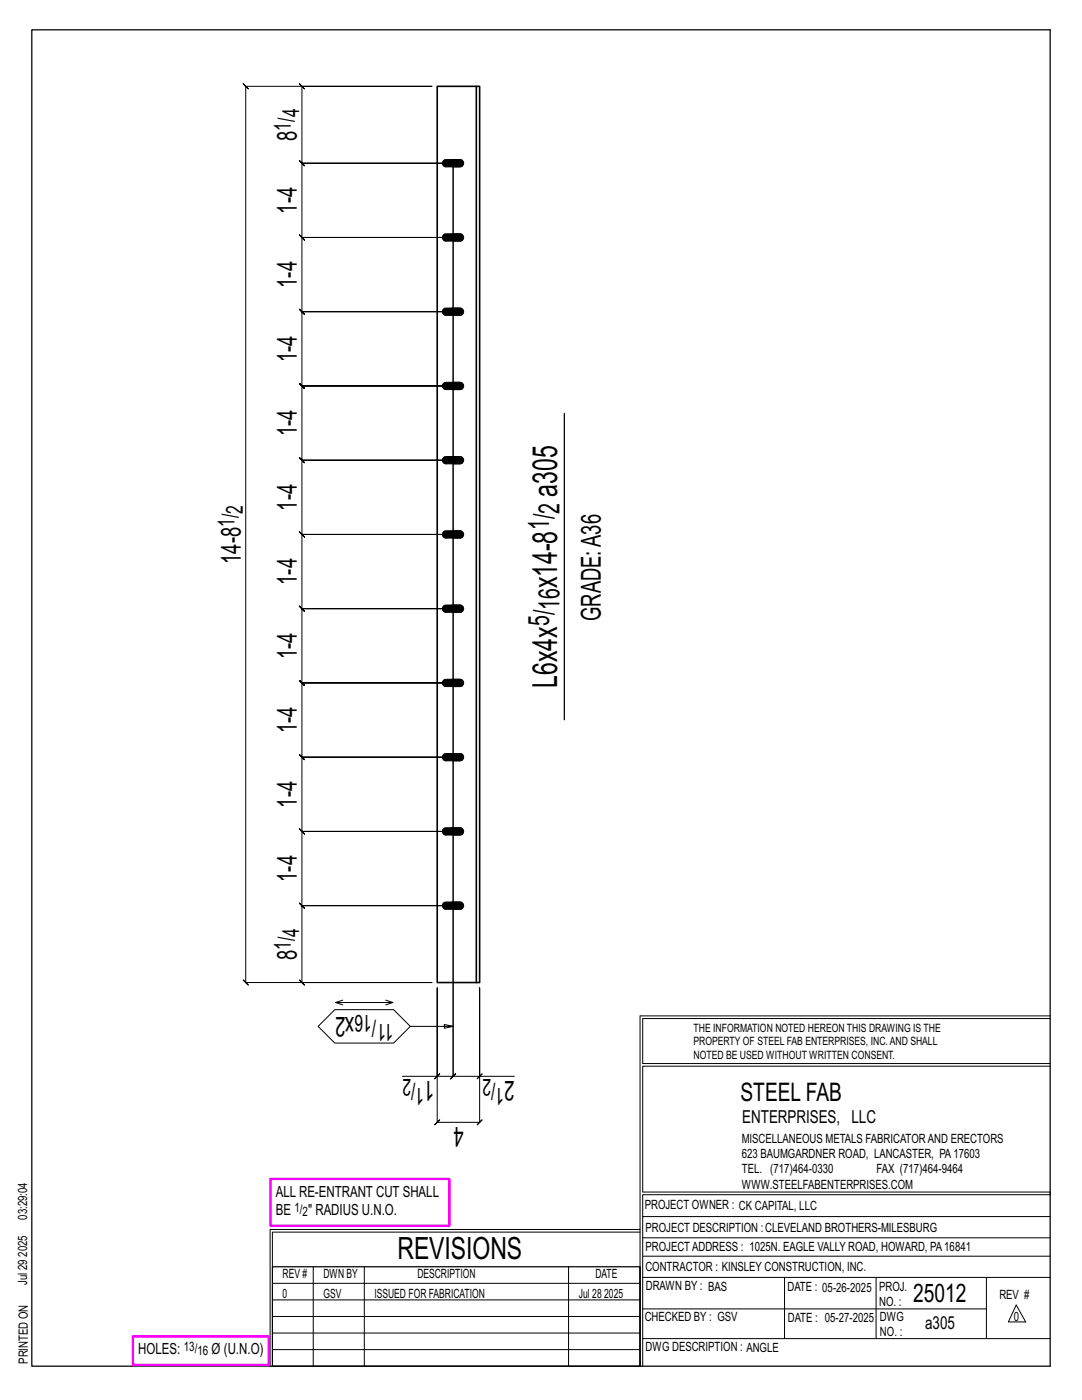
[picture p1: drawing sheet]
<svg xmlns="http://www.w3.org/2000/svg" width="216mm" height="279mm" viewBox="0 0 216 279" stroke-linecap="round" stroke-linejoin="round" font-family="sans-serif">
<g fill="none" stroke="#000" stroke-width=".2">
<path d="M48.5 16.7l.5 .5h37.2h-26l-.5-.5 1 1-.5-.5v15.4l-.5-.5 1 1-.5-.5h30.2h-30.2l-.5-.5 1 1-.5-.5v14.8l-.5-.5 1 1-.5-.5h30.2h-30.2l-.5-.5 1 1-.5-.5v14.8l-.5-.5 1 1-.5-.5h30.2h-30.2l-.5-.5 1 1-.5-.5v14.8l-.5-.5 1 1-.5-.5h30.2h-30.2l-.5-.5 1 1-.5-.5v14.8l-.5-.5 1 1-.5-.5h30.2h-30.2l-.5-.5 1 1-.5-.5v14.9l-.5-.5 1 1-.5-.5h30.2h-30.2l-.5-.5 1 1-.5-.5v14.8l-.5-.5 1 1-.5-.5h30.2h-30.2l-.5-.5 1 1-.5-.5v14.8l-.5-.5 1 1-.5-.5h30.2h-30.2l-.5-.5 1 1-.5-.5v14.8l-.5-.5 1 1-.5-.5h30.2h-30.2l-.5-.5 1 1-.5-.5v14.8l-.5-.5 1 1-.5-.5h30.2h-30.2l-.5-.5 1 1-.5-.5v14.8l-.5-.5 1 1-.5-.5h30.2h-30.2l-.5-.5 1 1-.5-.5v15.4l-.5-.5 1 1-.5-.5h26h-37.2l.5 .5-1-1 .5 .5v-178.9l.5 .5zM68.4 199.6l-1.4 .5M77 199.6l1.4 .5-1.4 .4M63.5 204.8l3.3-3.3h11.7l3.4 3.3-3.4 3.4h-11.7zM78.4 200.1h-11.4l1.4 .4M80.3 214.8h6.9v-17.7v26.9l-.5 .5 1-1-.5 .5h8.5l-.5 .5 1-1-.5 .5v-26.9v17.7h6.9M81.9 204.8h8.5l-1.7 .4v-.7l1.7 .3M87.2 214.8h3.2l-.5 .5 1-1-.5 .5v-182.2v182.2l-.5 .5 1-1-.5 .5h5.3M87.7 214.3l-1 1zM95.7 214.8l.5-.5-1 1zM127.7 202.7v70M127.7 202.7h81.8"/>
<path d="M209.5 203.3h-81.3v9h81.3M209.5 212.8h-81.3v25.1h81.3v.5h-81.3v34.3M54.4 259.4h73.3M54.4 256.1h73.3M62.5 252.8v19.9M72.7 252.8v19.9M113.4 252.8v19.9M127.7 245.4h-73.8v27.3M127.7 245.9h-73.3v6.9M128.2 242.8h81.3M128.2 254.9h81.3M128.2 250.7h81.3"/>
<path d="M128.2 247h81.3M156.5 254.9v12.2M174.8 254.9v12.2M196.8 254.9v12.2M54.4 269.3h73.3M54.4 266h73.3M54.4 262.7h73.3M128.2 261.2h68.6M128.2 267.1h81.3M202.8 260.4l1.9 3.4h-3.5z"/>
</g>
<path d="M6.3 6h203.2v266.7h-203.2zM112.6 82.5v61.1M54.4 252.8h73.3v19.9h-73.3z" fill="none" stroke="#000" stroke-width=".25"/>
<path d="M54 235.3h35.6v9.3h-35.6zM26.5 266.7h27.1v5.7h-27.1z" fill="none" stroke="#f0f" stroke-width=".5"/>
<path d="M88.5 32.1l.5-.3h2.8a.73 .73 0 0 1 .7 .8 .73 .73 0 0 1-.7 .7h-2.8a.73 .73 0 0 1-.6-.4 .73 .73 0 0 1 .1-.8zM88.5 46.9l.5-.2h2.8a.73 .73 0 0 1 .7 .7 .73 .73 0 0 1-.7 .7h-2.8a.73 .73 0 0 1-.6-.4 .73 .73 0 0 1 .1-.8zM88.5 76.5l.5-.2h2.8a.73 .73 0 0 1 .7 .7 .73 .73 0 0 1-.7 .8h-2.8a.73 .73 0 0 1-.6-.5 .73 .73 0 0 1 .1-.8zM88.5 61.7l.5-.2h2.8a.73 .73 0 0 1 .7 .7 .73 .73 0 0 1-.7 .7h-2.8a.73 .73 0 0 1-.6-.4 .73 .73 0 0 1 .1-.8zM88.5 91.3l.5-.2h2.8a.73 .73 0 0 1 .7 .7 .73 .73 0 0 1-.7 .8h-2.8a.73 .73 0 0 1-.6-.5 .73 .73 0 0 1 .1-.8zM88.5 106.1l.5-.2h2.8a.73 .73 0 0 1 .7 .8 .73 .73 0 0 1-.7 .7h-2.8a.73 .73 0 0 1-.6-.5 .73 .73 0 0 1 .1-.8zM88.5 135.8l.5-.2h2.8a.73 .73 0 0 1 .7 .7 .73 .73 0 0 1-.7 .7h-2.8a.73 .73 0 0 1-.6-.4 .73 .73 0 0 1 .1-.8zM88.5 121l.5-.3h2.8a.73 .73 0 0 1 .7 .8 .73 .73 0 0 1-.7 .7h-2.8a.73 .73 0 0 1-.6-.4 .73 .73 0 0 1 .1-.8zM88.5 150.6l.5-.2h2.8a.73 .73 0 0 1 .7 .7 .73 .73 0 0 1-.7 .7h-2.8a.73 .73 0 0 1-.6-.4 .73 .73 0 0 1 .1-.8zM88.5 165.4l.5-.2h2.8a.73 .73 0 0 1 .7 .7 .73 .73 0 0 1-.7 .8h-2.8a.73 .73 0 0 1-.6-.5 .73 .73 0 0 1 .1-.8zM88.5 180.2l.5-.2h2.8a.73 .73 0 0 1 .7 .7 .73 .73 0 0 1-.7 .8h-2.8a.73 .73 0 0 1-.6-.5 .73 .73 0 0 1 .1-.8z" fill="#000" stroke="#000" stroke-width=".2"/>
<path d="M95 17.2h.7v178.9h-.7zM95 17.2h-7.8v178.9h7.8" fill="none" stroke="#000" stroke-width=".32"/>
<path d="M88.5 32.1l.5-.3h2.8a.73 .73 0 0 1 .7 .8 .73 .73 0 0 1-.7 .7h-2.8a.73 .73 0 0 1-.6-.4 .73 .73 0 0 1 .1-.8zM88.5 46.9l.5-.2h2.8a.73 .73 0 0 1 .7 .7 .73 .73 0 0 1-.7 .7h-2.8a.73 .73 0 0 1-.6-.4 .73 .73 0 0 1 .1-.8zM88.5 76.5l.5-.2h2.8a.73 .73 0 0 1 .7 .7 .73 .73 0 0 1-.7 .8h-2.8a.73 .73 0 0 1-.6-.5 .73 .73 0 0 1 .1-.8zM88.5 61.7l.5-.2h2.8a.73 .73 0 0 1 .7 .7 .73 .73 0 0 1-.7 .7h-2.8a.73 .73 0 0 1-.6-.4 .73 .73 0 0 1 .1-.8zM88.5 91.3l.5-.2h2.8a.73 .73 0 0 1 .7 .7 .73 .73 0 0 1-.7 .8h-2.8a.73 .73 0 0 1-.6-.5 .73 .73 0 0 1 .1-.8zM88.5 106.1l.5-.2h2.8a.73 .73 0 0 1 .7 .8 .73 .73 0 0 1-.7 .7h-2.8a.73 .73 0 0 1-.6-.5 .73 .73 0 0 1 .1-.8zM88.5 135.8l.5-.2h2.8a.73 .73 0 0 1 .7 .7 .73 .73 0 0 1-.7 .7h-2.8a.73 .73 0 0 1-.6-.4 .73 .73 0 0 1 .1-.8zM88.5 121l.5-.3h2.8a.73 .73 0 0 1 .7 .8 .73 .73 0 0 1-.7 .7h-2.8a.73 .73 0 0 1-.6-.4 .73 .73 0 0 1 .1-.8zM88.5 150.6l.5-.2h2.8a.73 .73 0 0 1 .7 .7 .73 .73 0 0 1-.7 .7h-2.8a.73 .73 0 0 1-.6-.4 .73 .73 0 0 1 .1-.8zM88.5 165.4l.5-.2h2.8a.73 .73 0 0 1 .7 .7 .73 .73 0 0 1-.7 .8h-2.8a.73 .73 0 0 1-.6-.5 .73 .73 0 0 1 .1-.8zM88.5 180.2l.5-.2h2.8a.73 .73 0 0 1 .7 .7 .73 .73 0 0 1-.7 .8h-2.8a.73 .73 0 0 1-.6-.5 .73 .73 0 0 1 .1-.8z" fill="none" stroke="#000" stroke-width=".2" stroke-dasharray="2 1.4"/>
<g font-size="6.9">
<text x="111.2" y="99.1" transform="rotate(-90 111.2 99.1)">a305</text>
<text x="111.2" y="117.4" transform="rotate(-90 111.2 117.4)">x14-8</text>
<text x="111.2" y="137.3" transform="rotate(-90 111.2 137.3)">L6x4x</text>
</g>
<text font-size="6.1" x="79.3" y="251.3">REVISIONS</text>
<g font-size="5.9">
<text x="109.6" y="105.8" transform="rotate(-90 109.6 105.8)">1/</text>
<text x="111.7" y="102.6" transform="rotate(-90 111.7 102.6)">2</text>
<text x="109.6" y="125" transform="rotate(-90 109.6 125)">5/</text>
<text x="111.7" y="121.7" transform="rotate(-90 111.7 121.7)">16</text>
</g>
<g font-size="5.5">
<text x="59.3" y="28.1" transform="rotate(-90 59.3 28.1)">8</text>
<text x="59.3" y="42.6" transform="rotate(-90 59.3 42.6)">1-4</text>
<text x="59.3" y="57.5" transform="rotate(-90 59.3 57.5)">1-4</text>
<text x="59.3" y="72.3" transform="rotate(-90 59.3 72.3)">1-4</text>
<text x="59.3" y="87.1" transform="rotate(-90 59.3 87.1)">1-4</text>
<text x="59.3" y="101.9" transform="rotate(-90 59.3 101.9)">1-4</text>
<text x="48" y="112.5" transform="rotate(-90 48 112.5)">14-8</text>
<text x="59.3" y="116.7" transform="rotate(-90 59.3 116.7)">1-4</text>
<text x="119.9" y="123.9" transform="rotate(-90 119.9 123.9)">GRADE:A36</text>
<text x="59.3" y="131.5" transform="rotate(-90 59.3 131.5)">1-4</text>
<text x="59.3" y="146.4" transform="rotate(-90 59.3 146.4)">1-4</text>
<text x="59.3" y="161.2" transform="rotate(-90 59.3 161.2)">1-4</text>
<text x="59.3" y="176" transform="rotate(-90 59.3 176)">1-4</text>
<text x="59.3" y="191.6" transform="rotate(-90 59.3 191.6)">8</text>
<text x="70.7" y="203.1" transform="rotate(-180 70.7 203.1)">x2</text>
<text x="86.7" y="215.8" transform="rotate(-180 86.7 215.8)">1</text>
<text x="102.6" y="215.8" transform="rotate(-180 102.6 215.8)">2</text>
<text x="92.5" y="225" transform="rotate(-180 92.5 225)">4</text>
</g>
<g font-size="5.1">
<text x="147.8" y="219.8">STEEL FAB</text>
<text x="182.2" y="259.9">25012</text>
</g>
<g font-size="4.7">
<text x="59.7" y="23.4" transform="rotate(-90 59.7 23.4)">4</text>
<text x="58" y="26.1" transform="rotate(-90 58 26.1)">1/</text>
<text x="46.8" y="105.1" transform="rotate(-90 46.8 105.1)">1/</text>
<text x="48.5" y="102.5" transform="rotate(-90 48.5 102.5)">2</text>
<text x="58" y="189.6" transform="rotate(-90 58 189.6)">1/</text>
<text x="59.7" y="187" transform="rotate(-90 59.7 187)">4</text>
<text x="74.2" y="202.6" transform="rotate(-180 74.2 202.6)">16</text>
<text x="78.5" y="204.3" transform="rotate(-180 78.5 204.3)">11/</text>
<text x="82" y="215.4" transform="rotate(-180 82 215.4)">2</text>
<text x="98" y="215.4" transform="rotate(-180 98 215.4)">2</text>
<text x="84.7" y="217" transform="rotate(-180 84.7 217)">1/</text>
<text x="100.6" y="217" transform="rotate(-180 100.6 217)">1/</text>
</g>
<g font-size="3.6">
<text x="148.1" y="224.1">ENTERPRISES, LLC</text>
<text x="184.6" y="265.2">a305</text>
</g>
<g font-size="3.1">
<text x="55" y="238.9">ALL RE-ENTRANT CUT SHALL</text>
<text x="55" y="242.5">BE</text>
<text x="61.5" y="242.5">&quot; RADIUS U.N.O.</text>
<text x="27.6" y="270.2">HOLES:</text>
<text x="42.2" y="270.2">Ø (U.N.O)</text>
</g>
<g font-size="2.6">
<text x="58.8" y="241.8">1/</text>
<text x="60.4" y="242.7">2</text>
<text x="36.7" y="269.6">13/</text>
<text x="39.4" y="270.5">16</text>
</g>
<g font-size="2.5">
<text x="148" y="231.2">623 BAUMGARDNER ROAD, LANCASTER, PA17603</text>
<text x="148" y="228.1">MISCELLANEOUS METALS FABRICATORAND ERECTORS</text>
<text x="148" y="237.2">WWW.STEELFABENTERPRISES.COM</text>
<text x="148" y="234.2">TEL. (717)464-0330</text>
<text x="174.9" y="234.2">FAX (717)464-9464</text>
<text x="5.4" y="243.4" transform="rotate(-90 5.4 243.4)">03:29:04</text>
<text x="128.7" y="241.3">PROJECT OWNER : CK CAPITAL, LLC</text>
<text x="128.8" y="246">PROJECT DESCRIPTION :CLEVELAND BROTHERS-MILESBURG</text>
<text x="5.4" y="250.8" transform="rotate(-90 5.4 250.8)">2025</text>
<text x="128.8" y="249.7">PROJECTADDRESS : 1025N. EAGLE VALLY ROAD, HOWARD, PA16841</text>
<text x="5.4" y="256.5" transform="rotate(-90 5.4 256.5)">Jul 29</text>
<text x="56.4" y="255">REV #</text>
<text x="64.5" y="255">DWN BY</text>
<text x="83.3" y="255">DESCRIPTION</text>
<text x="118.8" y="255">DATE</text>
<text x="128.8" y="253.7">CONTRACTOR : KINSLEY CONSTRUCTION, INC.</text>
<text x="128.9" y="257.5">DRAWN BY : BAS</text>
<text x="157.1" y="257.6">DATE : 05-26-2025</text>
<text x="175.4" y="257.7">PROJ.</text>
<text x="56.4" y="259">0</text>
<text x="64.5" y="259">GSV</text>
<text x="74.7" y="259">ISSUED FOR FABRICATION</text>
<text x="115.5" y="259">Jul 28</text>
<text x="120.6" y="259">2025</text>
<text x="128.6" y="263.7">CHECKED BY : GSV</text>
<text x="157.2" y="263.7">DATE : 05-27-2025</text>
<text x="175.4" y="260.7">NO. :</text>
<text x="175.6" y="263.7">DWG</text>
<text x="199.4" y="259.2">REV #</text>
<text x="202.3" y="263.7">0</text>
<text x="128.8" y="269.7">DWG DESCRIPTION : ANGLE</text>
<text x="175.6" y="266.7">NO. :</text>
<text x="5.5" y="272.2" transform="rotate(-90 5.5 272.2)">PRINTED ON</text>
</g>
<g font-size="2.3">
<text x="138.4" y="208.6">PROPERTY OF STEEL FAB ENTERPRISES, INC.AND SHALL</text>
<text x="138.4" y="205.9">THE INFORMATION NOTED HEREON THIS DRAWING IS THE</text>
<text x="138.4" y="211.3">NOTED BE USED WITHOUT WRITTEN CONSENT.</text>
</g>
</svg>
